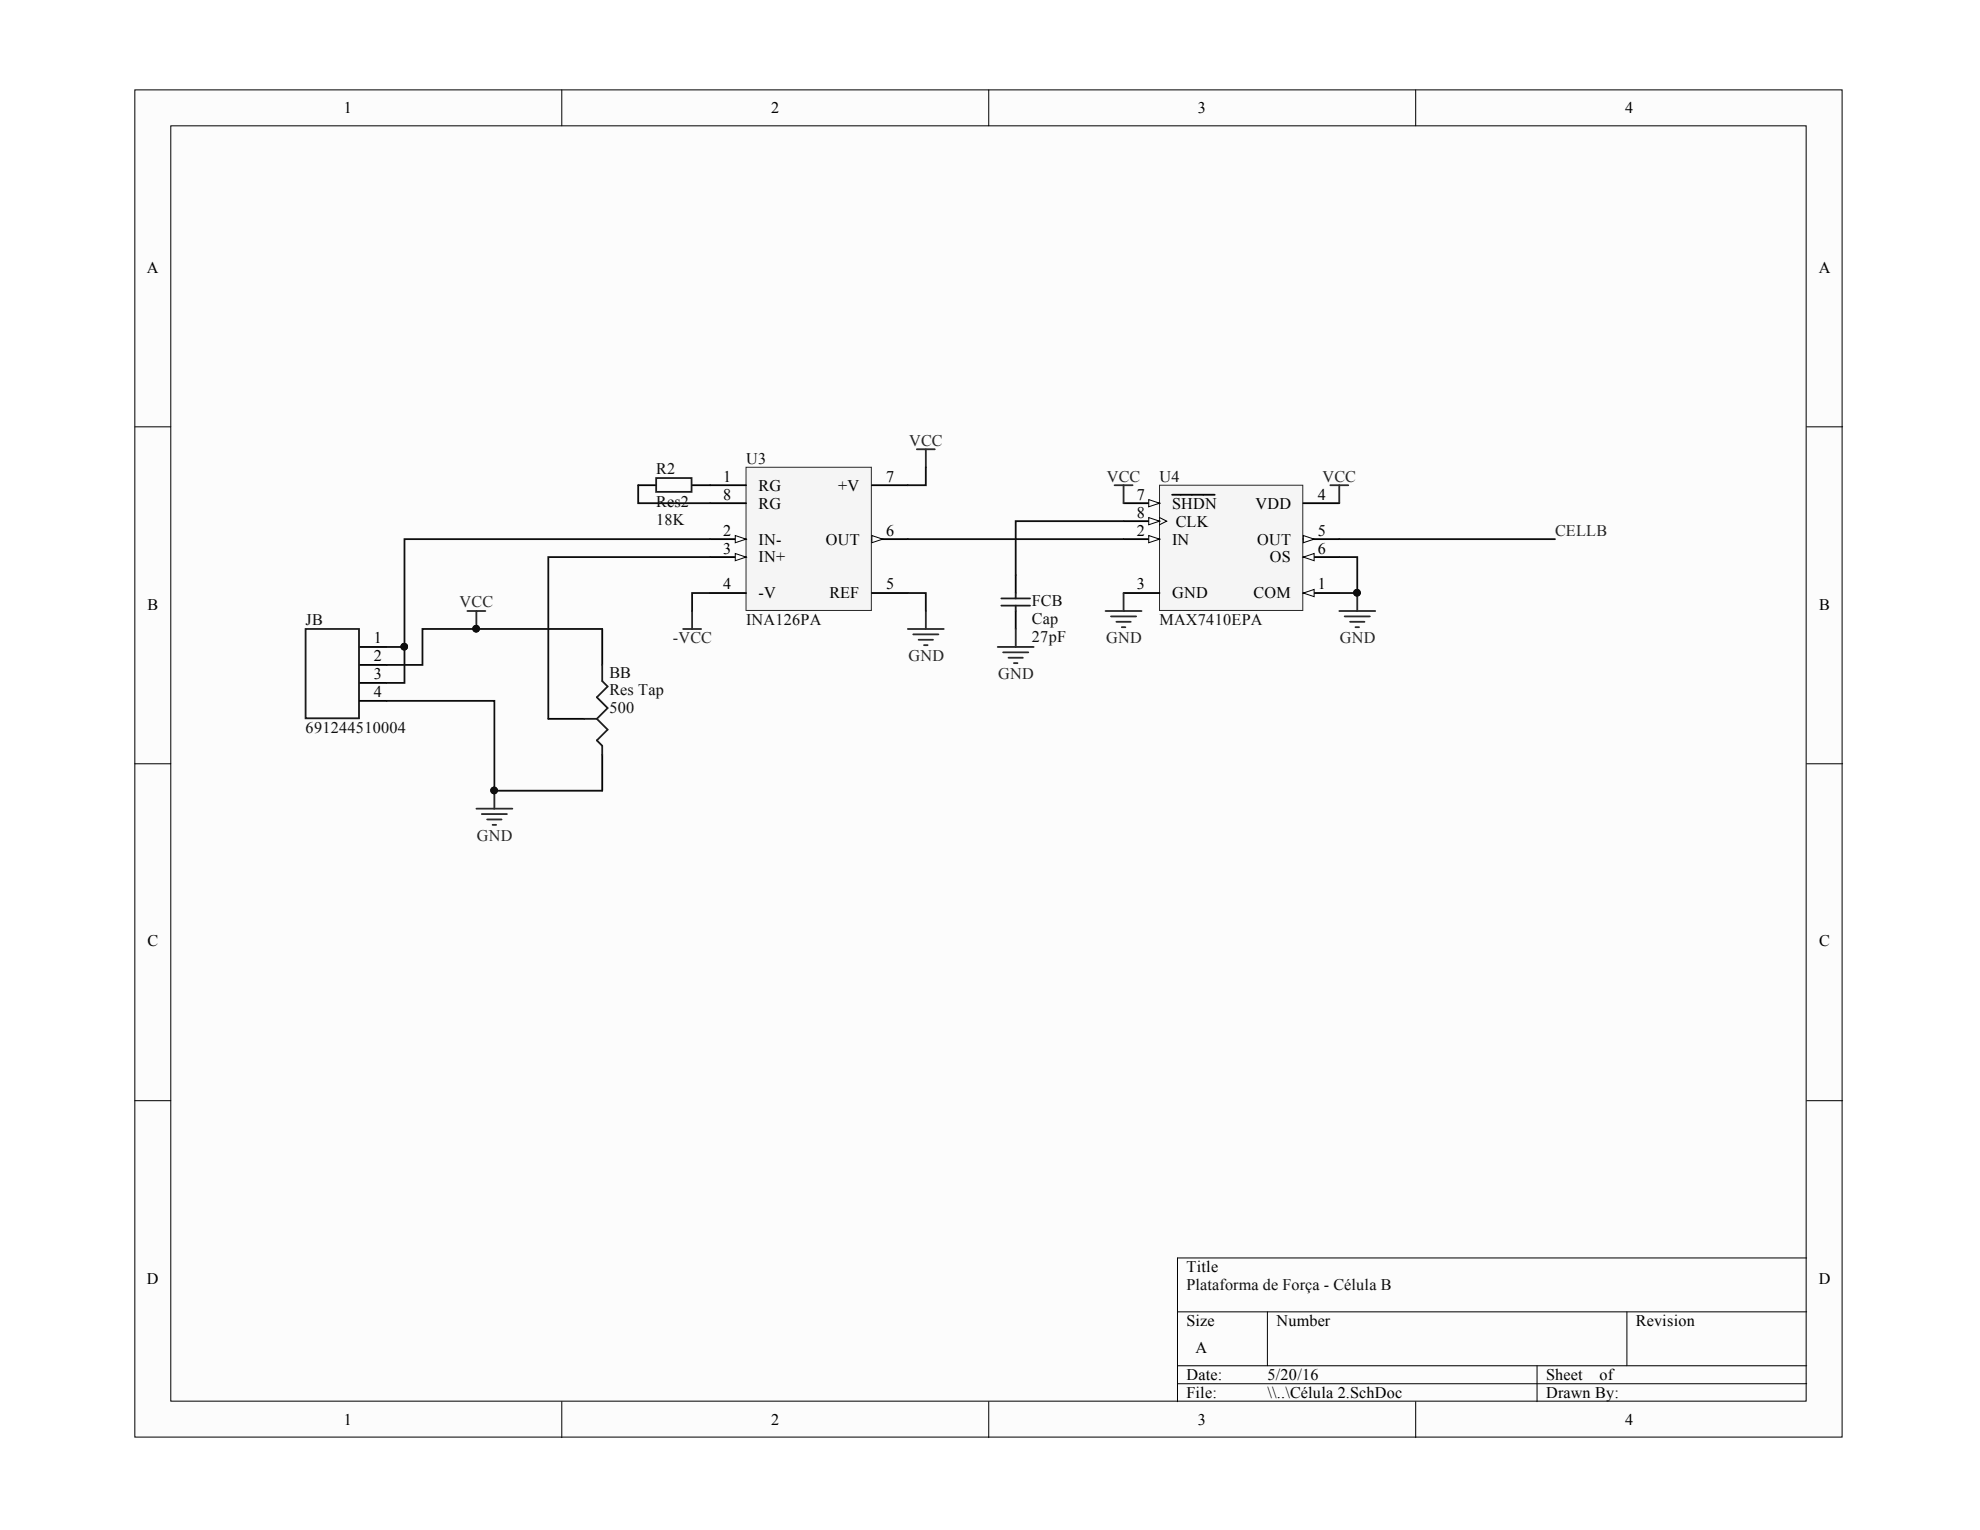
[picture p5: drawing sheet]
<svg xmlns="http://www.w3.org/2000/svg" width="279mm" height="216mm" viewBox="0 0 279 216" stroke-linecap="round" stroke-linejoin="round" font-family="sans-serif">
<g fill="#fcfcfc" stroke="#000" stroke-width=".14">
<path d="M19 12.7h240.9v190.1h-240.9z"/>
<path d="M24.1 17.8h230.8v179.9h-230.8z"/>
</g>
<g fill="none" stroke="#000" stroke-width=".14">
<path d="M79.3 12.7v5.1M139.5 12.7v5.1M199.8 12.7v5.1M19 60.2h5.1M254.9 60.2h5.1M19 107.8h5.1M254.9 107.8h5.1M19 155.3h5.1M254.9 155.3h5.1M254.9 177.5h-88.7v20.3M79.3 197.8v5.1M139.5 197.8v5.1"/>
<path d="M166.2 185.1h88.7M166.2 192.7h88.7M166.2 195.3h88.7M178.8 185.1v7.6M199.8 197.8v5.1M216.9 192.7v5.1M229.6 185.1v7.6"/>
</g>
<path d="M105.3 65.9h17.7v20.2h-17.7z" fill="#f5f5f5" stroke="#262626" stroke-width=".14"/>
<path d="M100.2 78.6h5.1M100.2 83.7h5.1" fill="none" stroke="#000" stroke-width=".25"/>
<path d="M103.8 78.1l1.5 .5-1.5 .5z" fill="#fcfcfc"/>
<path d="M103.8 78.1l1.5 .5-1.5 .5z" fill="none" stroke="#000" stroke-width=".14"/>
<path d="M100.2 76.1h5.1" fill="none" stroke="#000" stroke-width=".25"/>
<path d="M103.8 75.6l1.5 .5-1.5 .5z" fill="#fcfcfc"/>
<path d="M103.8 75.6l1.5 .5-1.5 .5z" fill="none" stroke="#000" stroke-width=".14"/>
<path d="M123 76.1h5.1" fill="none" stroke="#000" stroke-width=".25"/>
<path d="M123 75.6l1.6 .5-1.6 .5z" fill="#fcfcfc"/>
<path d="M123 75.6l1.6 .5-1.6 .5z" fill="none" stroke="#000" stroke-width=".14"/>
<path d="M90.1 68.5h2.5M97.7 68.5h7.6M100.2 71h5.1M123 68.5h5.1M50.7 96.4h3.8M50.7 93.8h3.8M50.7 91.3h3.8M50.7 98.9h3.8M85 88.8v5M123 83.7h5.1M77.4 101.4h5M85 106.5v5.1" fill="none" stroke="#000" stroke-width=".25"/>
<path d="M92.6 67.5h5v1.9h-5zM43.1 88.8h7.6v12.6h-7.6zM85 93.8v2.3l.7 .8-1.5 1.5 1.5 1.5-1.5 1.5M82.4 101.4h1.8M84.2 101.4l1.5 1.6-1.5 1.5 .8 .7v1.3" fill="none" stroke="#1c1c1c" stroke-width=".25"/>
<path d="M90.1 68.5v2.5h10.1M100.2 76.1h-43.1v15.2h-2.6M100.2 78.6h-22.8v22.8M130.6 65.9v2.6h-2.5M54.5 98.9h15.3v12.7h15.2M57.1 91.3v5.1h-2.6M85 88.8h-25.4v5h-5.1M100.2 83.7h-2.5v2.5M128.1 83.7h2.5v2.5" fill="none" stroke="#0e0e0e" stroke-width=".25"/>
<g fill="none" stroke="#262626" stroke-width=".25">
<path d="M129.4 63.4h2.5M130.6 63.4v2.5M66 86.2h2.5M67.2 86.2v2.6M96.4 88.8h2.5M97.7 86.2v2.6M128.1 88.8h5.1M128.9 89.5h3.5M129.6 90.3h2.1M130.4 91h.5M130.6 86.2v2.6M67.2 114.1h5.1"/>
<path d="M68 114.9h3.5M68.7 115.6h2.1M69.5 116.4h.5M69.8 111.6v2.5"/>
</g>
<g fill="#0e0e0e" stroke="#0e0e0e" stroke-width=".14">
<circle cx="67.2" cy="88.7" r=".47"/>
<circle cx="57" cy="91.3" r=".47"/>
<circle cx="69.7" cy="111.5" r=".47"/>
</g>
<path d="M163.6 68.5h20.2v17.6h-20.2z" fill="#f5f5f5" stroke="#262626" stroke-width=".14"/>
<path d="M158.5 73.5h5.1" fill="none" stroke="#000" stroke-width=".25"/>
<path d="M163.6 73l1 .5-1 .5" fill="none" stroke="#000" stroke-width=".14"/>
<path d="M162.1 73l1.5 .5-1.5 .5z" fill="#fcfcfc"/>
<path d="M162.1 73l1.5 .5-1.5 .5z" fill="none" stroke="#000" stroke-width=".14"/>
<path d="M183.9 83.7h5.1" fill="none" stroke="#000" stroke-width=".25"/>
<path d="M183.9 83.7l1.5-.5v1z" fill="#fcfcfc"/>
<path d="M183.9 83.7l1.5-.5v1z" fill="none" stroke="#000" stroke-width=".14"/>
<path d="M183.9 78.6h5.1" fill="none" stroke="#000" stroke-width=".25"/>
<path d="M183.9 78.6l1.5-.5v1z" fill="#fcfcfc"/>
<path d="M183.9 78.6l1.5-.5v1z" fill="none" stroke="#000" stroke-width=".14"/>
<path d="M158.5 71h5.1" fill="none" stroke="#000" stroke-width=".25"/>
<path d="M162.1 70.5l1.5 .5-1.5 .5z" fill="#fcfcfc"/>
<path d="M162.1 70.5l1.5 .5-1.5 .5z" fill="none" stroke="#000" stroke-width=".14"/>
<path d="M165.4 69.8h6M183.9 76.1h5.1" fill="none" stroke="#000" stroke-width=".25"/>
<path d="M183.9 75.6l1.5 .5-1.5 .5z" fill="#fcfcfc"/>
<path d="M183.9 75.6l1.5 .5-1.5 .5z" fill="none" stroke="#000" stroke-width=".14"/>
<path d="M158.5 76.1h5.1M183.9 71h5.1M158.5 83.7h5.1" fill="none" stroke="#000" stroke-width=".25"/>
<path d="M162.1 75.6l1.5 .5-1.5 .5z" fill="#fcfcfc"/>
<path d="M162.1 75.6l1.5 .5-1.5 .5z" fill="none" stroke="#000" stroke-width=".14"/>
<g fill="none" stroke="#262626" stroke-width=".25">
<path d="M157.3 68.5h2.5M158.5 68.5v2.5M187.7 68.5h2.6M189 68.5v2.5M140.8 91.3h5.1M141.6 92.1h3.5M142.3 92.8h2M143.1 93.6h.5M143.3 88.8v2.5M156 86.2h5.1M156.8 87h3.5M157.5 87.7h2.1"/>
<path d="M158.3 88.5h.5M158.5 83.7v2.5M189 86.2h5.1M189.7 87h3.6M190.5 87.7h2M191.3 88.5h.5M191.5 83.7v2.5"/>
</g>
<path d="M143.3 81.1v2.6M143.3 86.2v2.6" fill="none" stroke="#000" stroke-width=".25"/>
<path d="M141.3 84.4h4.1M141.3 85.5h4.1M143.3 83.7v.7M143.3 85.5v.7" fill="none" stroke="#1c1c1c" stroke-width=".25"/>
<path d="M128.1 76.1h30.4M158.5 73.5h-15.2v7.6M189 78.6h2.5v5.1h-2.5M189 76.1h30.4" fill="none" stroke="#0e0e0e" stroke-width=".25"/>
<circle cx="191.5" cy="83.6" r=".47" fill="#0e0e0e" stroke="#0e0e0e" stroke-width=".14"/>
<g font-size="2.3">
<text x="48.5" y="16">1</text>
<text x="108.8" y="16">2</text>
<text x="169" y="16">3</text>
<text x="229.3" y="16">4</text>
<text x="20.7" y="38.5">A</text>
<text x="256.6" y="38.5">A</text>
<text x="102.1" y="68">1</text>
<text x="102.1" y="70.5">8</text>
<text x="107.1" y="69.2">RG</text>
<text x="107.1" y="71.8">RG</text>
<text x="118.3" y="69.2">+V</text>
<text x="125.1" y="68">7</text>
<text x="160.4" y="70.5">7</text>
<text x="165.4" y="71.8">SHDN</text>
<text x="177.2" y="71.8">VDD</text>
<text x="185.9" y="70.5">4</text>
<text x="102.1" y="75.6">2</text>
<text x="107.1" y="76.8">IN-</text>
<text x="116.5" y="76.8">OUT</text>
<text x="125.1" y="75.6">6</text>
<text x="160.4" y="73">8</text>
<text x="160.4" y="75.6">2</text>
<text x="165.4" y="76.8">IN</text>
<text x="165.9" y="74.3">CLK</text>
<text x="177.4" y="76.8">OUT</text>
<text x="185.9" y="75.6">5</text>
<text x="102.1" y="83.2">4</text>
<text x="102.1" y="78.1">3</text>
<text x="107.1" y="79.4">IN+</text>
<text x="125.1" y="83.2">5</text>
<text x="160.4" y="83.2">3</text>
<text x="179.2" y="79.4">OS</text>
<text x="185.9" y="83.2">1</text>
<text x="185.9" y="78.1">6</text>
<text x="20.8" y="86.1">B</text>
<text x="107.1" y="84.4">-V</text>
<text x="117" y="84.4">REF</text>
<text x="165.4" y="84.4">GND</text>
<text x="176.9" y="84.4">COM</text>
<text x="256.7" y="86.1">B</text>
<text x="52.8" y="95.9">3</text>
<text x="52.8" y="93.3">2</text>
<text x="52.8" y="90.8">1</text>
<text x="52.8" y="98.4">4</text>
<text x="20.8" y="133.6">C</text>
<text x="256.7" y="133.6">C</text>
<text x="167.4" y="179.5">Title</text>
<text x="20.7" y="181.1">D</text>
<text x="256.6" y="181.1">D</text>
<text x="167.4" y="187.1">Size</text>
<text x="168.7" y="190.9">A</text>
<text x="180.1" y="187.1">Number</text>
<text x="230.8" y="187.1">Revision</text>
<text x="167.4" y="194.8">Date:</text>
<text x="167.4" y="197.3">File:</text>
<text x="178.8" y="194.8">5/20/16</text>
<text x="178.8" y="197.3">\\..\Célula 2.SchDoc</text>
<text x="218.2" y="194.8">Sheet</text>
<text x="218.2" y="197.3">Drawn By:</text>
<text x="225.7" y="194.8">of</text>
<text x="48.5" y="201.1">1</text>
<text x="108.8" y="201.1">2</text>
<text x="169" y="201.1">3</text>
<text x="229.3" y="201.1">4</text>
</g>
<g font-size="2.3" fill="#0e0e0e">
<text x="105.3" y="65.4">U3</text>
<text x="92.6" y="66.9">R2</text>
<text x="92.6" y="71.5">Res2</text>
<text x="163.6" y="68">U4</text>
<text x="92.6" y="74">18K</text>
<text x="43.1" y="88.2">JB</text>
<text x="105.3" y="88.2">INA126PA</text>
<text x="145.6" y="85.5">FCB</text>
<text x="145.6" y="88">Cap</text>
<text x="163.6" y="88.2">MAX7410EPA</text>
<text x="86" y="95.6">BB</text>
<text x="145.6" y="90.5">27pF</text>
<text x="86" y="100.7">500</text>
<text x="86" y="98.1">Res Tap</text>
<text x="43.1" y="103.5">691244510004</text>
<text x="167.4" y="182.1">Plataforma de Força - Célula B</text>
</g>
<g font-size="2.3" fill="#262626">
<text x="128.3" y="62.9">VCC</text>
<text x="156.2" y="68">VCC</text>
<text x="186.6" y="68">VCC</text>
<text x="219.4" y="75.6">CELLB</text>
<text x="64.9" y="85.7">VCC</text>
<text x="95" y="90.8">-VCC</text>
<text x="128.2" y="93.3">GND</text>
<text x="140.9" y="95.9">GND</text>
<text x="156.1" y="90.8">GND</text>
<text x="189.1" y="90.8">GND</text>
<text x="67.3" y="118.7">GND</text>
</g>
</svg>
